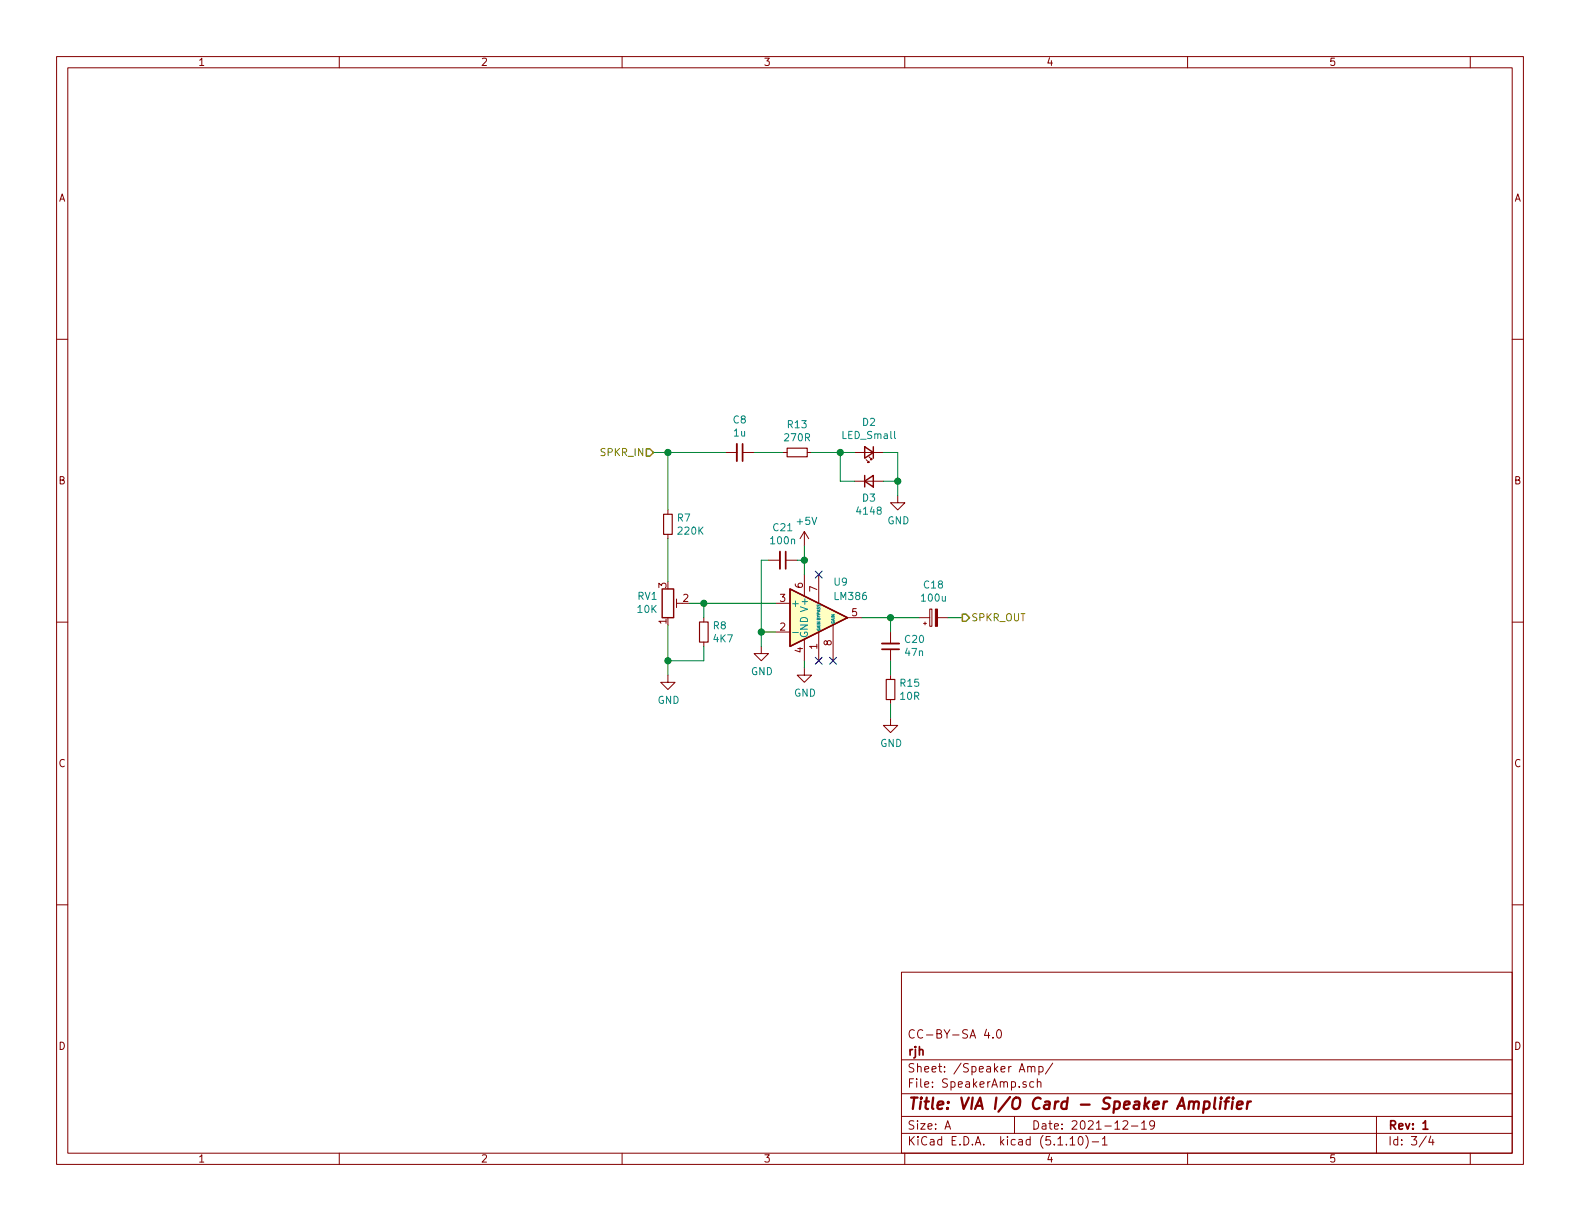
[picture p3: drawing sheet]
EESchema Schematic File Version 4
EELAYER 30 0
EELAYER END
$Descr A 11000 8500
encoding utf-8
Sheet 3 4
Title "VIA I/O Card - Speaker Amplifier"
Date "2021-12-19"
Rev "1"
Comp "rjh"
Comment1 "CC-BY-SA 4.0"
Comment2 ""
Comment3 ""
Comment4 ""
$EndDescr
Text HLabel 4550 3150 0    50   Input ~ 0
SPKR_IN
Text HLabel 6700 4300 2    50   Output ~ 0
SPKR_OUT
Wire Wire Line
	5400 4400 5300 4400
Wire Wire Line
	5300 4400 5300 4500
$Comp
L Device:R_POT_TRIM RV1
U 1 1
P 4650 4200
F 0 "RV1" H 4581 4154 50  0000 R CNN
F 1 "10K" H 4581 4245 50  0000 R CNN
F 2 "Potentiometer_Custom:Potentiometer_Copal_CT-6EP" H 4650 4200 50  0001 C CNN
F 3 "~" H 4650 4200 50  0001 C CNN
F 4 "CT6EP103" H 4650 4200 50  0001 C CNN "MPN"
F 5 "Copal" H 4650 4200 50  0001 C CNN "Manufacturer"
	1    4650 4200
	1    0    0    1   
$EndComp
Wire Wire Line
	4800 4200 4900 4200
Wire Wire Line
	4650 4050 4650 3750
Wire Wire Line
	4650 3150 4550 3150
Connection ~ 4650 3150
$Comp
L Device:R_Small R7
U 1 1
P 4650 3650
F 0 "R7" H 4709 3696 50  0000 L CNN
F 1 "220K" H 4709 3605 50  0000 L CNN
F 2 "Resistor_SMD:R_0805_2012Metric" H 4650 3650 50  0001 C CNN
F 3 "~" H 4650 3650 50  0001 C CNN
F 4 "RC0805FR-07220KL" H 4650 3650 50  0001 C CNN "MPN"
F 5 "YAGEO" H 4650 3650 50  0001 C CNN "Manufacturer"
	1    4650 3650
	1    0    0    -1  
$EndComp
Wire Wire Line
	4650 3550 4650 3150
$Comp
L power:GND #PWR0102
U 1 1
P 4650 4700
F 0 "#PWR0102" H 4650 4450 50  0001 C CNN
F 1 "GND" H 4655 4527 50  0000 C CNN
F 2 "" H 4650 4700 50  0001 C CNN
F 3 "" H 4650 4700 50  0001 C CNN
	1    4650 4700
	1    0    0    -1  
$EndComp
Wire Wire Line
	4650 4350 4650 4600
$Comp
L Device:CP_Small C18
U 1 1
P 6500 4300
F 0 "C18" V 6725 4300 50  0000 C CNN
F 1 "100u" V 6634 4300 50  0000 C CNN
F 2 "Capacitor_SMD:CP_Elec_6.3x5.4" H 6500 4300 50  0001 C CNN
F 3 "~" H 6500 4300 50  0001 C CNN
F 4 "865080343009" H 6500 4300 50  0001 C CNN "MPN"
F 5 "Wurth Elektronik" H 6500 4300 50  0001 C CNN "Manufacturer"
	1    6500 4300
	0    -1   -1   0   
$EndComp
Wire Wire Line
	6600 4300 6700 4300
$Comp
L Device:C_Small C8
U 1 1
P 5150 3150
F 0 "C8" V 4921 3150 50  0000 C CNN
F 1 "1u" V 5012 3150 50  0000 C CNN
F 2 "Capacitor_SMD:C_0805_2012Metric" H 5150 3150 50  0001 C CNN
F 3 "~" H 5150 3150 50  0001 C CNN
F 4 "08053C105K4Z4A" H 5150 3150 50  0001 C CNN "MPN"
F 5 "AVX" H 5150 3150 50  0001 C CNN "Manufacturer"
	1    5150 3150
	0    1    1    0   
$EndComp
$Comp
L Device:R_Small R13
U 1 1
P 5550 3150
F 0 "R13" V 5354 3150 50  0000 C CNN
F 1 "270R" V 5445 3150 50  0000 C CNN
F 2 "Resistor_SMD:R_0805_2012Metric" H 5550 3150 50  0001 C CNN
F 3 "~" H 5550 3150 50  0001 C CNN
F 4 "RC0805FR-07270RL" H 5550 3150 50  0001 C CNN "MPN"
F 5 "YAGEO" H 5550 3150 50  0001 C CNN "Manufacturer"
	1    5550 3150
	0    1    1    0   
$EndComp
$Comp
L Device:LED_Small D2
U 1 1
P 6050 3150
F 0 "D2" H 6050 2943 50  0000 C CNN
F 1 "LED_Small" H 6050 3034 50  0000 C CNN
F 2 "LED_SMD:LED_0805_2012Metric" V 6050 3150 50  0001 C CNN
F 3 "~" V 6050 3150 50  0001 C CNN
F 4 "598-8170-107F" H 6050 3150 50  0001 C CNN "MPN"
F 5 "Dialight" H 6050 3150 50  0001 C CNN "Manufacturer"
	1    6050 3150
	-1   0    0    1   
$EndComp
$Comp
L Device:D_Small D3
U 1 1
P 6050 3350
F 0 "D3" H 6050 3235 50  0000 C CNN
F 1 "4148" H 6050 3144 50  0000 C CNN
F 2 "Diode_SMD:D_SOD-123" V 6050 3350 50  0001 C CNN
F 3 "~" V 6050 3350 50  0001 C CNN
F 4 "MMSD4148T1G" H 6050 3350 50  0001 C CNN "MPN"
F 5 "onsemi" H 6050 3350 50  0001 C CNN "Manufacturer"
	1    6050 3350
	1    0    0    -1  
$EndComp
Wire Wire Line
	5450 3150 5250 3150
Wire Wire Line
	5650 3150 5850 3150
Wire Wire Line
	5850 3150 5850 3350
Wire Wire Line
	5850 3350 5950 3350
Connection ~ 5850 3150
Wire Wire Line
	5850 3150 5950 3150
Wire Wire Line
	6150 3150 6250 3150
Wire Wire Line
	6250 3150 6250 3350
Wire Wire Line
	6250 3350 6150 3350
$Comp
L power:GND #PWR0103
U 1 1
P 6250 3450
F 0 "#PWR0103" H 6250 3200 50  0001 C CNN
F 1 "GND" H 6255 3277 50  0000 C CNN
F 2 "" H 6250 3450 50  0001 C CNN
F 3 "" H 6250 3450 50  0001 C CNN
	1    6250 3450
	1    0    0    -1  
$EndComp
Wire Wire Line
	6250 3350 6250 3450
Connection ~ 6250 3350
$Comp
L Device:R_Small R8
U 1 1
P 4900 4400
F 0 "R8" H 4959 4446 50  0000 L CNN
F 1 "4K7" H 4959 4355 50  0000 L CNN
F 2 "Resistor_SMD:R_0805_2012Metric" H 4900 4400 50  0001 C CNN
F 3 "~" H 4900 4400 50  0001 C CNN
F 4 "CRCW08054K70FKTA" H 4900 4400 50  0001 C CNN "MPN"
F 5 "Vishay" H 4900 4400 50  0001 C CNN "Manufacturer"
	1    4900 4400
	1    0    0    -1  
$EndComp
Wire Wire Line
	4900 4200 4900 4300
Connection ~ 4900 4200
Wire Wire Line
	4900 4200 5400 4200
Wire Wire Line
	4900 4500 4900 4600
Wire Wire Line
	4900 4600 4650 4600
Connection ~ 4650 4600
Wire Wire Line
	4650 4600 4650 4700
Wire Wire Line
	4650 3150 5050 3150
Wire Wire Line
	6000 4300 6200 4300
$Comp
L Amplifier_Audio:LM386 U9
U 1 1
P 5700 4300
F 0 "U9" H 5800 4550 50  0000 L CNN
F 1 "LM386" H 5800 4450 50  0000 L CNN
F 2 "Package_SO:SOIC-8_3.9x4.9mm_P1.27mm" H 5800 4400 50  0001 C CNN
F 3 "http://www.ti.com/lit/ds/symlink/lm386.pdf" H 5900 4500 50  0001 C CNN
F 4 "LM386M-1/NOPB" H 5700 4300 50  0001 C CNN "MPN"
F 5 "Texas Instruments" H 5700 4300 50  0001 C CNN "Manufacturer"
	1    5700 4300
	1    0    0    -1  
$EndComp
$Comp
L power:GND #PWR016
U 1 1
P 5300 4500
F 0 "#PWR016" H 5300 4250 50  0001 C CNN
F 1 "GND" H 5305 4327 50  0000 C CNN
F 2 "" H 5300 4500 50  0001 C CNN
F 3 "" H 5300 4500 50  0001 C CNN
	1    5300 4500
	1    0    0    -1  
$EndComp
$Comp
L Device:C_Small C20
U 1 1
P 6200 4500
F 0 "C20" H 6108 4454 50  0000 R CNN
F 1 "47n" H 6108 4545 50  0000 R CNN
F 2 "Capacitor_SMD:C_0805_2012Metric" H 6200 4500 50  0001 C CNN
F 3 "~" H 6200 4500 50  0001 C CNN
F 4 "CL21B473KBCNNNC" H 6200 4500 50  0001 C CNN "MPN"
F 5 "Samsung" H 6200 4500 50  0001 C CNN "Manufacturer"
	1    6200 4500
	-1   0    0    1   
$EndComp
$Comp
L Device:R_Small R15
U 1 1
P 6200 4800
F 0 "R15" H 6259 4846 50  0000 L CNN
F 1 "10R" H 6259 4755 50  0000 L CNN
F 2 "Resistor_SMD:R_0805_2012Metric" H 6200 4800 50  0001 C CNN
F 3 "~" H 6200 4800 50  0001 C CNN
F 4 "CR0805-FX-10R0ELF" H 6200 4800 50  0001 C CNN "MPN"
F 5 "Bourns" H 6200 4800 50  0001 C CNN "Manufacturer"
	1    6200 4800
	1    0    0    -1  
$EndComp
$Comp
L power:GND #PWR028
U 1 1
P 6200 5000
F 0 "#PWR028" H 6200 4750 50  0001 C CNN
F 1 "GND" H 6205 4827 50  0000 C CNN
F 2 "" H 6200 5000 50  0001 C CNN
F 3 "" H 6200 5000 50  0001 C CNN
	1    6200 5000
	1    0    0    -1  
$EndComp
Wire Wire Line
	6200 4400 6200 4300
Connection ~ 6200 4300
Wire Wire Line
	6200 4300 6400 4300
Wire Wire Line
	6200 4600 6200 4700
Wire Wire Line
	6200 5000 6200 4900
NoConn ~ 5800 4600
NoConn ~ 5700 4600
NoConn ~ 5700 4000
$Comp
L power:GND #PWR027
U 1 1
P 5600 4650
F 0 "#PWR027" H 5600 4400 50  0001 C CNN
F 1 "GND" H 5605 4477 50  0000 C CNN
F 2 "" H 5600 4650 50  0001 C CNN
F 3 "" H 5600 4650 50  0001 C CNN
	1    5600 4650
	1    0    0    -1  
$EndComp
$Comp
L power:+5V #PWR021
U 1 1
P 5600 3800
F 0 "#PWR021" H 5600 3650 50  0001 C CNN
F 1 "+5V" H 5615 3973 50  0000 C CNN
F 2 "" H 5600 3800 50  0001 C CNN
F 3 "" H 5600 3800 50  0001 C CNN
	1    5600 3800
	1    0    0    -1  
$EndComp
Wire Wire Line
	5600 3800 5600 3900
Wire Wire Line
	5600 4600 5600 4650
$Comp
L Device:C_Small C?
U 1 1
P 5450 3900
AR Path="/61B4C63C" Ref="C?"  Part="1" 
AR Path="/61B7A5AA/61B4C63C" Ref="C21"  Part="1" 
F 0 "C21" V 5221 3900 50  0000 C CNN
F 1 "100n" V 5312 3900 50  0000 C CNN
F 2 "Capacitor_SMD:C_0805_2012Metric" H 5450 3900 50  0001 C CNN
F 3 "~" H 5450 3900 50  0001 C CNN
F 4 "08055C104JAT2A" H 5450 3900 50  0001 C CNN "MPN"
F 5 "AVX" H 5450 3900 50  0001 C CNN "Manufacturer"
	1    5450 3900
	0    1    1    0   
$EndComp
Wire Wire Line
	5600 3900 5550 3900
Connection ~ 5600 3900
Wire Wire Line
	5600 3900 5600 4000
Wire Wire Line
	5350 3900 5300 3900
Wire Wire Line
	5300 3900 5300 4400
Connection ~ 5300 4400
$EndSCHEMATC
